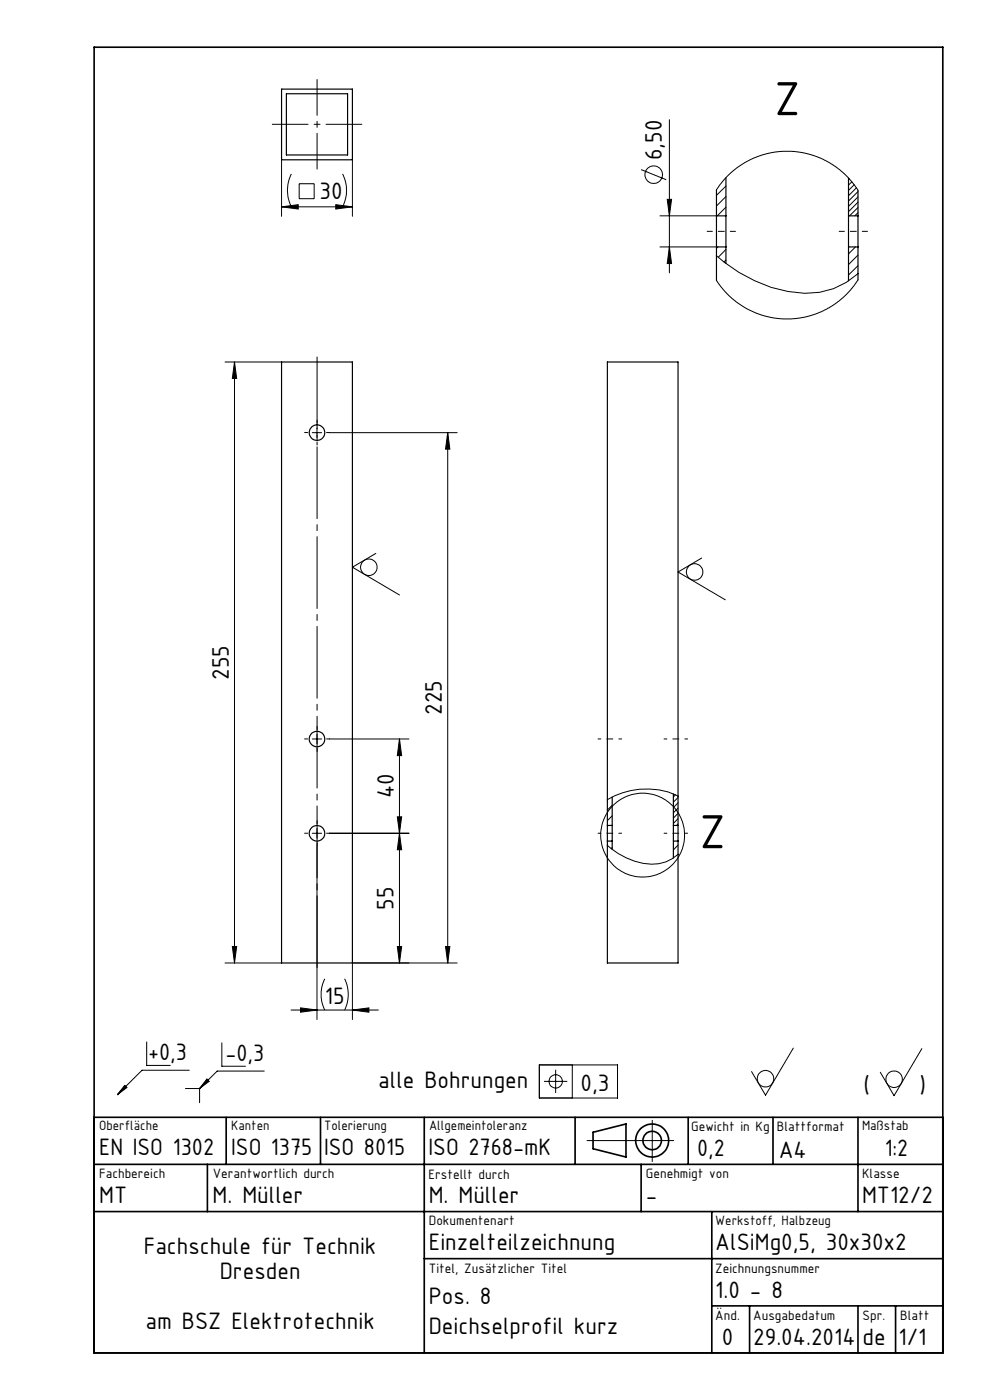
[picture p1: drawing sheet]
<svg xmlns="http://www.w3.org/2000/svg" width="210mm" height="297mm" viewBox="0 0 210 297" stroke-linecap="round" stroke-linejoin="round" font-family="sans-serif">
<g fill="none" stroke="#000" stroke-width=".21">
<path d="M59.7 33.9v12M61.8 36.9a7.6 7.6 0 0 0 0 7M63.5 39h3.1v3.2h-3.1zM72.7 36.9a7.6 7.6 0 0 1 0 7M74.8 33.9v12M136 36l5.3 2.1M142 25.4v32.5M154 39.5l-2 1.9M180.2 38l-.2 .2M180.7 38.6l-.7 .7M181.2 39.2l-1.2 1.2M181.6 39.9l-1.6 1.6"/>
<path d="M59.7 43.9h15.1M59.7 43.9l3.6-.5v.9zM71.2 43.4l3.6 .5-3.6 .4zM140 52.4h12M140 45.8h12M141.5 42.3h1l-.5 3.5zM142 52.4l.5 3.5h-1zM152 54.3a31.1 31.1 0 0 0 18.7 7.9 15.9 15.9 0 0 0 11.3-4.1M152 40.2l1.5-2 1.5-1.5 1.6-1.3 2.4-1.5 2.4-1 2.4-.6 2.1-.2h2.1l2.1 .2 1.8 .5 2.2 .7 1.8 1 1.4 .9 1.8 1.5 1.6 1.7 1.3 1.8M152.3 52.4l-.3 .3M154 41.7l-2 2M154 44l-1.8 1.8"/>
<path d="M154 52.9l-1.6 1.7M154 55.2l-.4 .4M181.5 52.4l-1.5 1.5M182 40.6l-2 2M182 41.8l-2 2M182 42.9l-2 2M182 44l-1.8 1.8M182 45.1l-.7 .7M182 54.1l-2 2M182 56.4l-2 1.9M182 59.4l-1.7 2.2-1.2 1.3-1.6 1.3-1.6 1.1-1.8 .9-1.9 .7-1.8 .4-2.5 .4-2.4-.1-2.4-.3-2.6-.8-2-1-2.2-1.4-1.4-1.1-1.5-1.6-1.4-1.9M47.7 76.8h12"/>
<path d="M49.7 76.8l.5 3.5h-.9zM49.7 76.8v127.5M66.3 91.8h1.9M67.2 90.8v2M69.9 91.8h27.1M95 91.8v112.5M95 91.8l.4 3.5h-.9zM79.7 117.4l-4.9 2.9 9.9 5.9M148.8 118.4l-5 3 10 5.8M66.3 156.8h1.9M67.2 155.8v2M69.9 156.8h16.8"/>
<path d="M84.7 156.8l.5 3.5h-.9zM84.7 156.8v47.5M66.3 176.8h1.9M67.2 179.4v36.9M67.2 175.8v2M69.9 176.8h16.8M84.3 173.3h.9l-.5 3.5zM84.7 176.8l.5 3.5h-.9zM128.8 179.3a14.7 14.7 0 0 0 11 3.9l1.5-.4 1.3-.6 1.2-.9M129 178.4l-.2 .2M129.9 170.8l-1.1 1M129.9 173.1l-1.1 1"/>
<path d="M129.9 179.8l-.3 .2M143.3 168.6l-.5 .4M143.8 169.2l-1 1M143.8 170.3l-1 1M143.8 171.4l-1 1M143.8 172.5l-1 1.1M143.8 173.7l-1 1M143.8 174.8l-.3 .3M143.8 179.3l-1 1M143.8 168.9a15.9 15.9 0 0 0-15 .7M47.7 204.3h12M49.3 200.8h.9l-.5 3.5z"/>
<path d="M61.7 214.3h18.6M63.7 213.8l3.5 .5-3.5 .4zM68.9 207.6a7.4 7.4 0 0 0 0 6.7M73.1 207.6a7.4 7.4 0 0 1 0 6.7M74.8 214.3l3.4-.5v.9zM84.3 200.8h.9l-.5 3.5zM94.5 200.8h.9l-.4 3.5zM97 204.3h-22.2v12M26.5 230.3l.4 .4-2 1.5zM31.1 221v5h5M39.3 230.9h3M40.1 227h-10l-5.2 5.2"/>
<path d="M42.3 230.9v3M43.9 228.9l.4 .5-2 1.5zM47.1 221.2v5h5M56.1 227.2h-10l-3.8 3.7M114.4 225.9h16.6v7h-16.6zM115.4 229.4h4.9M117.9 226.9v5M121.4 225.9v7M138.4 237.7v8.7M168.3 222.4l-5.9 9.9-3-5M195.5 222.5l-5.8 9.9-3-4.9M124.5 242h18.4"/>
<circle cx="138.7" cy="37.1" r="1.86"/>
<circle cx="78.2" cy="120.3" r="1.76"/>
<circle cx="147.3" cy="121.3" r="1.74"/>
<circle cx="136.3" cy="177.2" r="8.9"/>
<circle cx="117.9" cy="229.4" r="1.4"/>
<circle cx="162.4" cy="228.8" r="1.76"/>
<circle cx="189.7" cy="228.9" r="1.76"/>
</g>
<path d="M26.5 230.3l.4 .4-2 1.5zM43.9 228.9l.4 .5-2 1.5z" fill="#000"/>
<g fill="none" stroke="#000" stroke-width=".35">
<path d="M20 10h180v277h-180zM20 237h180M48 237v10M68 237v10M90 237v50M122 237v10M146 237v10M164 237v10M182 237v20M20 257h180M20 247h180M44 247v10"/>
<path d="M125.8 240.2l7-1.8v7.1l-7-1.8zM136 247v10M151 257v30M90 267h110M151 277h49M159 277v10M182 277v10M190 277v10"/>
<circle cx="138.3" cy="242" r="3.5"/>
<circle cx="138.4" cy="241.9" r="1.96"/>
</g>
<path d="M65.3 91.8h-.7M67.3 89.8v-.7M67.3 93.8v.6M69.3 91.8h.6M65.3 156.8h-.7M67.3 154.8v-.7M67.3 158.8v.6M69.3 156.8h.6M65.3 176.8h-.7M67.3 174.8v-.7M67.3 178.8v.6M69.3 176.8h.6" fill="none" stroke="#000" stroke-width=".21" stroke-dasharray="15.2 1.3 1.3 1.3"/>
<path d="M156 49.1h-6M184 49.1h-6" fill="none" stroke="#000" stroke-width=".21" stroke-dasharray="15.2 1.3 1.3 1.3" stroke-dashoffset="14.1"/>
<path d="M67.3 16.9v19M76.8 26.4h-19" fill="none" stroke="#000" stroke-width=".21" stroke-dasharray="15.2 1.3 1.3 1.3" stroke-dashoffset="7.6"/>
<path d="M67.3 206.3v-131.5" fill="none" stroke="#000" stroke-width=".21" stroke-dasharray="15.2 1.3 1.3 1.3" stroke-dashoffset="-1"/>
<path d="M126.9 156.8h5M140.9 156.8h5M131.9 176.8h-5M145.9 176.8h-5" fill="none" stroke="#000" stroke-width=".21" stroke-dasharray="15.2 1.3 1.3 1.3" stroke-dashoffset="14.6"/>
<g fill="#000">
<path d="M142 52.4l.5 3.5h-1zM141.5 42.3h1l-.5 3.5z"/>
<path d="M95 91.8l.4 3.5h-.9zM94.5 200.8h.9l-.4 3.5z"/>
<path d="M49.3 200.8h.9l-.5 3.5zM49.7 76.8l.5 3.5h-.9zM84.3 200.8h.9l-.5 3.5zM84.7 176.8l.5 3.5h-.9zM84.3 173.3h.9l-.5 3.5zM84.7 156.8l.5 3.5h-.9z"/>
<path d="M74.8 214.3l3.4-.5v.9zM63.7 213.8l3.5 .5-3.5 .4zM71.2 43.4l3.6 .5-3.6 .4zM59.7 43.9l3.6-.5v.9z"/>
</g>
<g fill="none" stroke="#000" stroke-width=".25">
<path d="M59.7 18.9h15.1v15h-15.1zM60.7 19.9h13v13h-13zM154 37.7v8.1M180 37.8v8M152 45.8v6.6M152 40.2v5.6M152 52.4v7.1M152 45.8h2M152 52.4h2M154 45.8v6.6M154 52.4v3.5M180 45.8v6.6"/>
<path d="M180 45.8h2M180 52.4v7.2M180 52.4h2M182 45.8v6.6M182 40.4v5.4M182 52.4v7M59.7 76.8h15.1v127.5h-15.1zM128.8 175.1v3.3M128.8 178.4v25.9h15v-25.9M128.8 175.1v-98.3h15v98.3M128.8 175.1h1.1M128.8 178.4h1.1"/>
<path d="M129.9 175.1v3.3M129.9 169.1v6M129.9 178.4v1.8M142.8 175.1v3.3M142.8 175.1h1M142.8 168.4v6.7M142.8 178.4v3.6M142.8 178.4h1M143.8 175.1v3.3"/>
<circle cx="67.3" cy="91.8" r="1.65"/>
<circle cx="67.3" cy="156.8" r="1.65"/>
<circle cx="67.3" cy="176.8" r="1.66"/>
</g>
<g font-size="10.9">
<text x="164.2" y="24.4">Z</text>
<text x="148.4" y="179.9">Z</text>
</g>
<g font-size="5.4">
<text x="140.4" y="34" transform="rotate(-90 140.4 34)">6,50</text>
<text x="67.8" y="42.3">30</text>
<text x="48.5" y="144.2" transform="rotate(-90 48.5 144.2)">255</text>
<text x="93.7" y="151.7" transform="rotate(-90 93.7 151.7)">225</text>
<text x="83.5" y="169.4" transform="rotate(-90 83.5 169.4)">40</text>
<text x="83.5" y="193" transform="rotate(-90 83.5 193)">55</text>
<text x="68.9" y="213">15</text>
<text x="31.4" y="224.8">+0,3</text>
<text x="47.8" y="225">-0,3</text>
<text x="80.2" y="230.8">alle Bohrungen</text>
<text x="123.1" y="231.5">0,3</text>
<text x="183.2" y="231.8">(</text>
<text x="195.1" y="231.8">)</text>
<text x="21" y="245">EN ISO 1302</text>
<text x="49" y="245">ISO 1375</text>
<text x="68.7" y="245">ISO 8015</text>
<text x="90.9" y="245">ISO 2768-mK</text>
<text x="147.9" y="245.2">0,2</text>
<text x="165.2" y="245.6">A4</text>
<text x="187.7" y="245.2">1:2</text>
<text x="21" y="255.3">MT</text>
<text x="45.1" y="255.3">M. Müller</text>
<text x="91" y="255.3">M. Müller</text>
<text x="137" y="255.3">-</text>
<text x="182.9" y="255.3">MT12/2</text>
<text x="30.5" y="266.1">Fachschule für Technik</text>
<text x="91" y="265.2">Einzelteilzeichnung</text>
<text x="151.7" y="265.3">AlSiMg0,5, 30x30x2</text>
<text x="46.6" y="271.4">Dresden</text>
<text x="151.7" y="275.4">1.0 - 8</text>
<text x="30.9" y="281.9">am BSZ Elektrotechnik</text>
<text x="91" y="276.6">Pos. 8</text>
<text x="91" y="282.9">Deichselprofil kurz</text>
<text x="153.1" y="285.3">0</text>
<text x="159.8" y="285.3">29.04.2014</text>
<text x="183" y="285.3">de</text>
<text x="190.6" y="285.4">1/1</text>
</g>
<g font-size="3.1">
<text x="21" y="239.7">Oberfläche</text>
<text x="49" y="239.7">Kanten</text>
<text x="68.8" y="239.7">Tolerierung</text>
<text x="91" y="239.7">Allgemeintoleranz</text>
<text x="146.6" y="239.9">Gewicht in Kg</text>
<text x="164.8" y="239.9">Blattformat</text>
<text x="182.9" y="239.7">Maßstab</text>
<text x="21" y="249.9">Fachbereich</text>
<text x="45.1" y="249.9">Verantwortlich durch</text>
<text x="90.9" y="250">Erstellt durch</text>
<text x="137" y="249.9">Genehmigt von</text>
<text x="182.9" y="249.9">Klasse</text>
<text x="91" y="259.8">Dokumentenart</text>
<text x="151.7" y="259.9">Werkstoff, Halbzeug</text>
<text x="151.7" y="270">Zeichnungsnummer</text>
<text x="91" y="270.1">Titel, Zusätzlicher Titel</text>
<text x="151.7" y="280">Änd.</text>
<text x="159.8" y="280">Ausgabedatum</text>
<text x="183" y="280">Spr.</text>
<text x="191" y="280">Blatt</text>
</g>
</svg>
